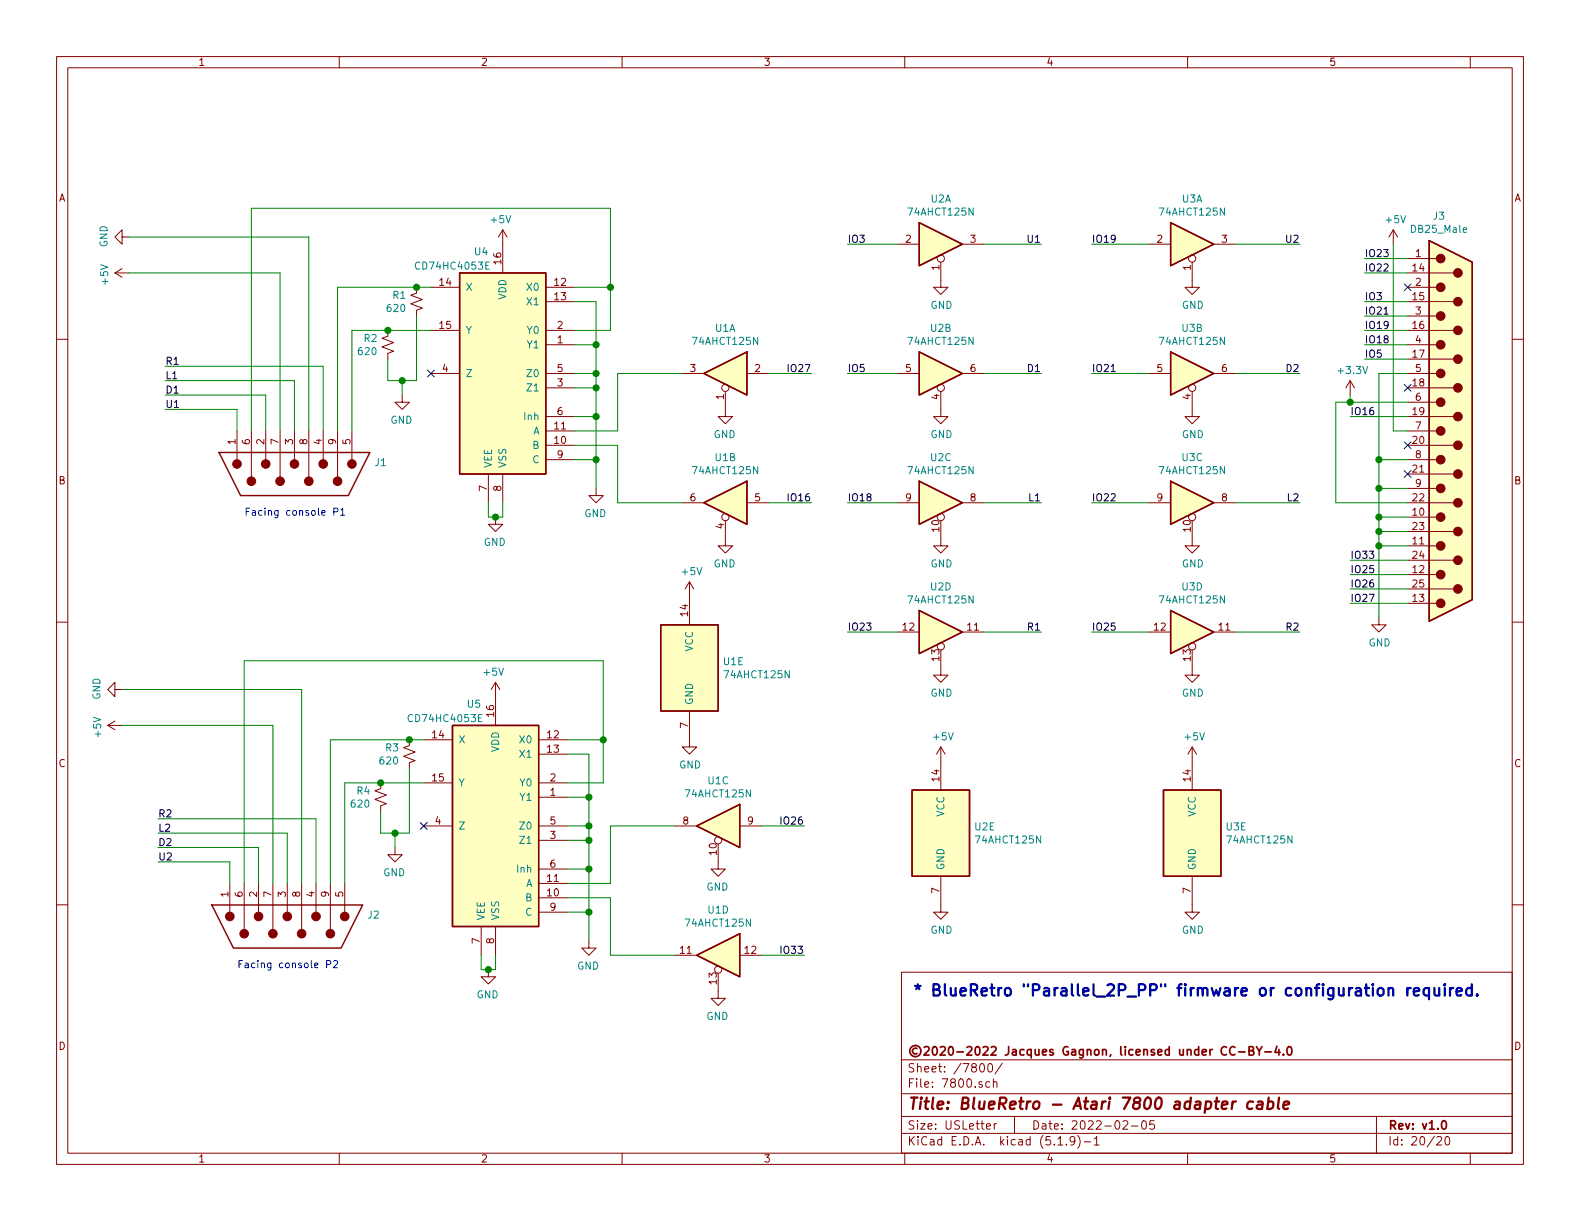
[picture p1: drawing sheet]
EESchema Schematic File Version 4
EELAYER 30 0
EELAYER END
$Descr USLetter 11000 8500
encoding utf-8
Sheet 20 20
Title "BlueRetro - Atari 7800 adapter cable"
Date "2022-02-05"
Rev "v1.0"
Comp "©2020-2022 Jacques Gagnon, licensed under CC-BY-4.0"
Comment1 ""
Comment2 ""
Comment3 ""
Comment4 ""
$EndDescr
$Comp
L Connector:DB25_Male J?
U 1 1
P 10100 3000
AR Path="/5F127084/6205C1C1" Ref="J?"  Part="1" 
AR Path="/5F9FC91E/6205C1C1" Ref="J?"  Part="1" 
AR Path="/5FD29386/6205C1C1" Ref="J?"  Part="1" 
AR Path="/62040EBA/6205C1C1" Ref="J3"  Part="1" 
F 0 "J3" H 10018 1508 50  0000 C CNN
F 1 "DB25_Male" H 10018 1599 50  0000 C CNN
F 2 "" H 10100 3000 50  0001 C CNN
F 3 " ~" H 10100 3000 50  0001 C CNN
	1    10100 3000
	1    0    0    1   
$EndComp
$Comp
L 74xx:74LS125 U?
U 3 1
P 5000 5750
AR Path="/5F127084/6205C1C7" Ref="U?"  Part="1" 
AR Path="/5F9FC91E/6205C1C7" Ref="U?"  Part="4" 
AR Path="/5FD29386/6205C1C7" Ref="U?"  Part="3" 
AR Path="/62040EBA/6205C1C7" Ref="U1"  Part="3" 
F 0 "U1" H 5000 6067 50  0000 C CNN
F 1 "74AHCT125N" H 5000 5976 50  0000 C CNN
F 2 "" H 5000 5750 50  0001 C CNN
F 3 "http://www.ti.com/general/docs/suppproductinfo.tsp?distId=10&gotoUrl=http%3A%2F%2Fwww.ti.com%2Flit%2Fgpn%2Fsn74ahct125" H 5000 5750 50  0001 C CNN
	3    5000 5750
	-1   0    0    -1  
$EndComp
$Comp
L 74xx:74LS125 U?
U 1 1
P 6550 1700
AR Path="/5F127084/6205C1CD" Ref="U?"  Part="2" 
AR Path="/5F9FC91E/6205C1CD" Ref="U?"  Part="1" 
AR Path="/5FD29386/6205C1CD" Ref="U?"  Part="1" 
AR Path="/62040EBA/6205C1CD" Ref="U2"  Part="1" 
F 0 "U2" H 6550 2017 50  0000 C CNN
F 1 "74AHCT125N" H 6550 1926 50  0000 C CNN
F 2 "" H 6550 1700 50  0001 C CNN
F 3 "http://www.ti.com/general/docs/suppproductinfo.tsp?distId=10&gotoUrl=http%3A%2F%2Fwww.ti.com%2Flit%2Fgpn%2Fsn74ahct125" H 6550 1700 50  0001 C CNN
	1    6550 1700
	1    0    0    -1  
$EndComp
$Comp
L 74xx:74LS125 U?
U 2 1
P 6550 2600
AR Path="/5F127084/6205C1D3" Ref="U?"  Part="3" 
AR Path="/5F9FC91E/6205C1D3" Ref="U?"  Part="2" 
AR Path="/5FD29386/6205C1D3" Ref="U?"  Part="2" 
AR Path="/62040EBA/6205C1D3" Ref="U2"  Part="2" 
F 0 "U2" H 6550 2917 50  0000 C CNN
F 1 "74AHCT125N" H 6550 2826 50  0000 C CNN
F 2 "" H 6550 2600 50  0001 C CNN
F 3 "http://www.ti.com/general/docs/suppproductinfo.tsp?distId=10&gotoUrl=http%3A%2F%2Fwww.ti.com%2Flit%2Fgpn%2Fsn74ahct125" H 6550 2600 50  0001 C CNN
	2    6550 2600
	1    0    0    -1  
$EndComp
$Comp
L 74xx:74LS125 U?
U 3 1
P 6550 3500
AR Path="/5F127084/6205C1D9" Ref="U?"  Part="4" 
AR Path="/5F9FC91E/6205C1D9" Ref="U?"  Part="3" 
AR Path="/5FD29386/6205C1D9" Ref="U?"  Part="3" 
AR Path="/62040EBA/6205C1D9" Ref="U2"  Part="3" 
F 0 "U2" H 6550 3817 50  0000 C CNN
F 1 "74AHCT125N" H 6550 3726 50  0000 C CNN
F 2 "" H 6550 3500 50  0001 C CNN
F 3 "http://www.ti.com/general/docs/suppproductinfo.tsp?distId=10&gotoUrl=http%3A%2F%2Fwww.ti.com%2Flit%2Fgpn%2Fsn74ahct125" H 6550 3500 50  0001 C CNN
	3    6550 3500
	1    0    0    -1  
$EndComp
$Comp
L 74xx:74LS125 U?
U 1 1
P 8300 1700
AR Path="/5F127084/6205C1DF" Ref="U?"  Part="2" 
AR Path="/5F9FC91E/6205C1DF" Ref="U?"  Part="1" 
AR Path="/5FD29386/6205C1DF" Ref="U?"  Part="1" 
AR Path="/62040EBA/6205C1DF" Ref="U3"  Part="1" 
F 0 "U3" H 8300 2017 50  0000 C CNN
F 1 "74AHCT125N" H 8300 1926 50  0000 C CNN
F 2 "" H 8300 1700 50  0001 C CNN
F 3 "http://www.ti.com/general/docs/suppproductinfo.tsp?distId=10&gotoUrl=http%3A%2F%2Fwww.ti.com%2Flit%2Fgpn%2Fsn74ahct125" H 8300 1700 50  0001 C CNN
	1    8300 1700
	1    0    0    -1  
$EndComp
$Comp
L 74xx:74LS125 U?
U 2 1
P 8300 2600
AR Path="/5F127084/6205C1E5" Ref="U?"  Part="3" 
AR Path="/5F9FC91E/6205C1E5" Ref="U?"  Part="2" 
AR Path="/5FD29386/6205C1E5" Ref="U?"  Part="2" 
AR Path="/62040EBA/6205C1E5" Ref="U3"  Part="2" 
F 0 "U3" H 8300 2917 50  0000 C CNN
F 1 "74AHCT125N" H 8300 2826 50  0000 C CNN
F 2 "" H 8300 2600 50  0001 C CNN
F 3 "http://www.ti.com/general/docs/suppproductinfo.tsp?distId=10&gotoUrl=http%3A%2F%2Fwww.ti.com%2Flit%2Fgpn%2Fsn74ahct125" H 8300 2600 50  0001 C CNN
	2    8300 2600
	1    0    0    -1  
$EndComp
$Comp
L 74xx:74LS125 U?
U 3 1
P 8300 3500
AR Path="/5F127084/6205C1EB" Ref="U?"  Part="4" 
AR Path="/5F9FC91E/6205C1EB" Ref="U?"  Part="3" 
AR Path="/5FD29386/6205C1EB" Ref="U?"  Part="3" 
AR Path="/62040EBA/6205C1EB" Ref="U3"  Part="3" 
F 0 "U3" H 8300 3817 50  0000 C CNN
F 1 "74AHCT125N" H 8300 3726 50  0000 C CNN
F 2 "" H 8300 3500 50  0001 C CNN
F 3 "http://www.ti.com/general/docs/suppproductinfo.tsp?distId=10&gotoUrl=http%3A%2F%2Fwww.ti.com%2Flit%2Fgpn%2Fsn74ahct125" H 8300 3500 50  0001 C CNN
	3    8300 3500
	1    0    0    -1  
$EndComp
$Comp
L 74xx:74LS125 U?
U 4 1
P 6550 4400
AR Path="/5F127084/6205C1F1" Ref="U?"  Part="1" 
AR Path="/5F9FC91E/6205C1F1" Ref="U?"  Part="4" 
AR Path="/5FD29386/6205C1F1" Ref="U?"  Part="4" 
AR Path="/62040EBA/6205C1F1" Ref="U2"  Part="4" 
F 0 "U2" H 6550 4717 50  0000 C CNN
F 1 "74AHCT125N" H 6550 4626 50  0000 C CNN
F 2 "" H 6550 4400 50  0001 C CNN
F 3 "http://www.ti.com/general/docs/suppproductinfo.tsp?distId=10&gotoUrl=http%3A%2F%2Fwww.ti.com%2Flit%2Fgpn%2Fsn74ahct125" H 6550 4400 50  0001 C CNN
	4    6550 4400
	1    0    0    -1  
$EndComp
$Comp
L 74xx:74LS125 U?
U 4 1
P 8300 4400
AR Path="/5F127084/6205C1F7" Ref="U?"  Part="2" 
AR Path="/5F9FC91E/6205C1F7" Ref="U?"  Part="4" 
AR Path="/5FD29386/6205C1F7" Ref="U?"  Part="4" 
AR Path="/62040EBA/6205C1F7" Ref="U3"  Part="4" 
F 0 "U3" H 8300 4717 50  0000 C CNN
F 1 "74AHCT125N" H 8300 4626 50  0000 C CNN
F 2 "" H 8300 4400 50  0001 C CNN
F 3 "http://www.ti.com/general/docs/suppproductinfo.tsp?distId=10&gotoUrl=http%3A%2F%2Fwww.ti.com%2Flit%2Fgpn%2Fsn74ahct125" H 8300 4400 50  0001 C CNN
	4    8300 4400
	1    0    0    -1  
$EndComp
Wire Wire Line
	9500 1800 9800 1800
Wire Wire Line
	9500 2200 9800 2200
Wire Wire Line
	9500 2400 9800 2400
$Comp
L power:+5V #PWR?
U 1 1
P 9700 1700
AR Path="/5F127084/6205C200" Ref="#PWR?"  Part="1" 
AR Path="/5F9FC91E/6205C200" Ref="#PWR?"  Part="1" 
AR Path="/5FD29386/6205C200" Ref="#PWR?"  Part="1" 
AR Path="/62040EBA/6205C200" Ref="#PWR?"  Part="1" 
F 0 "#PWR?" H 9700 1550 50  0001 C CNN
F 1 "+5V" H 9715 1873 50  0000 C CNN
F 2 "" H 9700 1700 50  0001 C CNN
F 3 "" H 9700 1700 50  0001 C CNN
	1    9700 1700
	1    0    0    -1  
$EndComp
$Comp
L power:GND #PWR?
U 1 1
P 9600 4300
AR Path="/5F127084/6205C206" Ref="#PWR?"  Part="1" 
AR Path="/5F9FC91E/6205C206" Ref="#PWR?"  Part="1" 
AR Path="/5FD29386/6205C206" Ref="#PWR?"  Part="1" 
AR Path="/62040EBA/6205C206" Ref="#PWR?"  Part="1" 
F 0 "#PWR?" H 9600 4050 50  0001 C CNN
F 1 "GND" H 9605 4127 50  0000 C CNN
F 2 "" H 9600 4300 50  0001 C CNN
F 3 "" H 9600 4300 50  0001 C CNN
	1    9600 4300
	1    0    0    -1  
$EndComp
Wire Wire Line
	9800 2600 9600 2600
Wire Wire Line
	9600 2600 9600 3200
Wire Wire Line
	9800 3400 9600 3400
Wire Wire Line
	9700 1700 9700 3000
Wire Wire Line
	9700 3000 9800 3000
$Comp
L power:+3.3V #PWR?
U 1 1
P 9400 2750
AR Path="/5F127084/6205C211" Ref="#PWR?"  Part="1" 
AR Path="/5F9FC91E/6205C211" Ref="#PWR?"  Part="1" 
AR Path="/5FD29386/6205C211" Ref="#PWR?"  Part="1" 
AR Path="/62040EBA/6205C211" Ref="#PWR?"  Part="1" 
F 0 "#PWR?" H 9400 2600 50  0001 C CNN
F 1 "+3.3V" H 9415 2923 50  0000 C CNN
F 2 "" H 9400 2750 50  0001 C CNN
F 3 "" H 9400 2750 50  0001 C CNN
	1    9400 2750
	1    0    0    -1  
$EndComp
$Comp
L power:GND #PWR?
U 1 1
P 6550 3750
AR Path="/5F127084/6205C217" Ref="#PWR?"  Part="1" 
AR Path="/5F9FC91E/6205C217" Ref="#PWR?"  Part="1" 
AR Path="/5FD29386/6205C217" Ref="#PWR?"  Part="1" 
AR Path="/62040EBA/6205C217" Ref="#PWR?"  Part="1" 
F 0 "#PWR?" H 6550 3500 50  0001 C CNN
F 1 "GND" H 6555 3577 50  0000 C CNN
F 2 "" H 6550 3750 50  0001 C CNN
F 3 "" H 6550 3750 50  0001 C CNN
	1    6550 3750
	1    0    0    -1  
$EndComp
$Comp
L power:GND #PWR?
U 1 1
P 6550 2850
AR Path="/5F127084/6205C21D" Ref="#PWR?"  Part="1" 
AR Path="/5F9FC91E/6205C21D" Ref="#PWR?"  Part="1" 
AR Path="/5FD29386/6205C21D" Ref="#PWR?"  Part="1" 
AR Path="/62040EBA/6205C21D" Ref="#PWR?"  Part="1" 
F 0 "#PWR?" H 6550 2600 50  0001 C CNN
F 1 "GND" H 6555 2677 50  0000 C CNN
F 2 "" H 6550 2850 50  0001 C CNN
F 3 "" H 6550 2850 50  0001 C CNN
	1    6550 2850
	1    0    0    -1  
$EndComp
$Comp
L power:GND #PWR?
U 1 1
P 5000 6000
AR Path="/5F127084/6205C223" Ref="#PWR?"  Part="1" 
AR Path="/5F9FC91E/6205C223" Ref="#PWR?"  Part="1" 
AR Path="/5FD29386/6205C223" Ref="#PWR?"  Part="1" 
AR Path="/62040EBA/6205C223" Ref="#PWR?"  Part="1" 
F 0 "#PWR?" H 5000 5750 50  0001 C CNN
F 1 "GND" H 5005 5827 50  0000 C CNN
F 2 "" H 5000 6000 50  0001 C CNN
F 3 "" H 5000 6000 50  0001 C CNN
	1    5000 6000
	-1   0    0    -1  
$EndComp
$Comp
L power:GND #PWR?
U 1 1
P 6550 1950
AR Path="/5F127084/6205C229" Ref="#PWR?"  Part="1" 
AR Path="/5F9FC91E/6205C229" Ref="#PWR?"  Part="1" 
AR Path="/5FD29386/6205C229" Ref="#PWR?"  Part="1" 
AR Path="/62040EBA/6205C229" Ref="#PWR?"  Part="1" 
F 0 "#PWR?" H 6550 1700 50  0001 C CNN
F 1 "GND" H 6555 1777 50  0000 C CNN
F 2 "" H 6550 1950 50  0001 C CNN
F 3 "" H 6550 1950 50  0001 C CNN
	1    6550 1950
	1    0    0    -1  
$EndComp
$Comp
L power:GND #PWR?
U 1 1
P 8300 2850
AR Path="/5F127084/6205C22F" Ref="#PWR?"  Part="1" 
AR Path="/5F9FC91E/6205C22F" Ref="#PWR?"  Part="1" 
AR Path="/5FD29386/6205C22F" Ref="#PWR?"  Part="1" 
AR Path="/62040EBA/6205C22F" Ref="#PWR?"  Part="1" 
F 0 "#PWR?" H 8300 2600 50  0001 C CNN
F 1 "GND" H 8305 2677 50  0000 C CNN
F 2 "" H 8300 2850 50  0001 C CNN
F 3 "" H 8300 2850 50  0001 C CNN
	1    8300 2850
	1    0    0    -1  
$EndComp
$Comp
L power:GND #PWR?
U 1 1
P 8300 1950
AR Path="/5F127084/6205C235" Ref="#PWR?"  Part="1" 
AR Path="/5F9FC91E/6205C235" Ref="#PWR?"  Part="1" 
AR Path="/5FD29386/6205C235" Ref="#PWR?"  Part="1" 
AR Path="/62040EBA/6205C235" Ref="#PWR?"  Part="1" 
F 0 "#PWR?" H 8300 1700 50  0001 C CNN
F 1 "GND" H 8305 1777 50  0000 C CNN
F 2 "" H 8300 1950 50  0001 C CNN
F 3 "" H 8300 1950 50  0001 C CNN
	1    8300 1950
	1    0    0    -1  
$EndComp
$Comp
L power:GND #PWR?
U 1 1
P 8300 3750
AR Path="/5F127084/6205C23B" Ref="#PWR?"  Part="1" 
AR Path="/5F9FC91E/6205C23B" Ref="#PWR?"  Part="1" 
AR Path="/5FD29386/6205C23B" Ref="#PWR?"  Part="1" 
AR Path="/62040EBA/6205C23B" Ref="#PWR?"  Part="1" 
F 0 "#PWR?" H 8300 3500 50  0001 C CNN
F 1 "GND" H 8305 3577 50  0000 C CNN
F 2 "" H 8300 3750 50  0001 C CNN
F 3 "" H 8300 3750 50  0001 C CNN
	1    8300 3750
	1    0    0    -1  
$EndComp
$Comp
L power:GND #PWR?
U 1 1
P 6550 4650
AR Path="/5F127084/6205C241" Ref="#PWR?"  Part="1" 
AR Path="/5F9FC91E/6205C241" Ref="#PWR?"  Part="1" 
AR Path="/5FD29386/6205C241" Ref="#PWR?"  Part="1" 
AR Path="/62040EBA/6205C241" Ref="#PWR?"  Part="1" 
F 0 "#PWR?" H 6550 4400 50  0001 C CNN
F 1 "GND" H 6555 4477 50  0000 C CNN
F 2 "" H 6550 4650 50  0001 C CNN
F 3 "" H 6550 4650 50  0001 C CNN
	1    6550 4650
	1    0    0    -1  
$EndComp
$Comp
L power:GND #PWR?
U 1 1
P 8300 4650
AR Path="/5F127084/6205C247" Ref="#PWR?"  Part="1" 
AR Path="/5F9FC91E/6205C247" Ref="#PWR?"  Part="1" 
AR Path="/5FD29386/6205C247" Ref="#PWR?"  Part="1" 
AR Path="/62040EBA/6205C247" Ref="#PWR?"  Part="1" 
F 0 "#PWR?" H 8300 4400 50  0001 C CNN
F 1 "GND" H 8305 4477 50  0000 C CNN
F 2 "" H 8300 4650 50  0001 C CNN
F 3 "" H 8300 4650 50  0001 C CNN
	1    8300 4650
	1    0    0    -1  
$EndComp
Wire Wire Line
	6250 1700 5900 1700
Wire Wire Line
	6250 2600 5900 2600
Wire Wire Line
	6250 3500 5900 3500
Wire Wire Line
	6250 4400 5900 4400
Wire Wire Line
	6850 4400 7250 4400
Wire Wire Line
	6850 3500 7250 3500
Wire Wire Line
	6850 2600 7250 2600
Wire Wire Line
	6850 1700 7250 1700
Wire Wire Line
	8000 1700 7600 1700
Wire Wire Line
	8000 2600 7600 2600
Wire Wire Line
	8000 3500 7600 3500
Wire Wire Line
	8000 4400 7600 4400
Wire Wire Line
	8600 4400 9050 4400
Wire Wire Line
	8600 3500 9050 3500
Wire Wire Line
	8600 2600 9050 2600
Wire Wire Line
	8600 1700 9050 1700
Text Label 5600 5750 2    50   ~ 0
IO26
Text Label 5900 1700 0    50   ~ 0
IO3
Text Label 5900 2600 0    50   ~ 0
IO5
Text Label 5900 3500 0    50   ~ 0
IO18
Text Label 5900 4400 0    50   ~ 0
IO23
Text Label 7250 1700 2    50   ~ 0
U1
Text Label 7250 2600 2    50   ~ 0
D1
Text Label 7250 3500 2    50   ~ 0
L1
Text Label 7250 4400 2    50   ~ 0
R1
Text Label 7600 1700 0    50   ~ 0
IO19
Text Label 7600 2600 0    50   ~ 0
IO21
Text Label 7600 3500 0    50   ~ 0
IO22
Text Label 7600 4400 0    50   ~ 0
IO25
Text Label 9050 1700 2    50   ~ 0
U2
Text Label 9050 2600 2    50   ~ 0
D2
Text Label 9050 3500 2    50   ~ 0
L2
Text Label 9050 4400 2    50   ~ 0
R2
Text Label 9500 2300 0    50   ~ 0
IO19
Text Label 9500 2200 0    50   ~ 0
IO21
Text Label 9500 1900 0    50   ~ 0
IO22
Text Label 9400 4000 0    50   ~ 0
IO25
Wire Wire Line
	9800 1900 9500 1900
Wire Wire Line
	9800 2300 9500 2300
Wire Wire Line
	9800 2500 9500 2500
Wire Wire Line
	9400 2800 9400 2750
Wire Wire Line
	9400 2800 9800 2800
Wire Wire Line
	9800 4200 9400 4200
Wire Wire Line
	9800 3900 9400 3900
Text Label 9400 2900 0    50   ~ 0
IO16
Text Label 9500 2100 0    50   ~ 0
IO3
Text Label 9500 2500 0    50   ~ 0
IO5
Text Label 9500 1800 0    50   ~ 0
IO23
Text Label 9400 4100 0    50   ~ 0
IO26
Text Label 9400 4200 0    50   ~ 0
IO27
Text Label 9400 3900 0    50   ~ 0
IO33
Wire Wire Line
	9800 3200 9600 3200
Connection ~ 9600 3200
Wire Wire Line
	9600 3200 9600 3400
Connection ~ 9600 3400
Wire Wire Line
	9800 2900 9400 2900
Wire Wire Line
	9800 2100 9500 2100
Wire Wire Line
	9800 4000 9400 4000
Text Label 9500 2400 0    50   ~ 0
IO18
Wire Wire Line
	9400 4100 9800 4100
NoConn ~ 9800 2700
Wire Wire Line
	9800 3600 9600 3600
Connection ~ 9600 3600
NoConn ~ 9800 3100
$Comp
L 74xx:74LS125 U?
U 1 1
P 5050 2600
AR Path="/5F127084/6205C2DF" Ref="U?"  Part="2" 
AR Path="/5F9FC91E/6205C2DF" Ref="U?"  Part="1" 
AR Path="/5FD29386/6205C2DF" Ref="U?"  Part="1" 
AR Path="/62040EBA/6205C2DF" Ref="U1"  Part="1" 
F 0 "U1" H 5050 2917 50  0000 C CNN
F 1 "74AHCT125N" H 5050 2826 50  0000 C CNN
F 2 "" H 5050 2600 50  0001 C CNN
F 3 "http://www.ti.com/general/docs/suppproductinfo.tsp?distId=10&gotoUrl=http%3A%2F%2Fwww.ti.com%2Flit%2Fgpn%2Fsn74ahct125" H 5050 2600 50  0001 C CNN
	1    5050 2600
	-1   0    0    -1  
$EndComp
$Comp
L 74xx:74LS125 U?
U 2 1
P 5050 3500
AR Path="/5F127084/6205C2E5" Ref="U?"  Part="4" 
AR Path="/5F9FC91E/6205C2E5" Ref="U?"  Part="2" 
AR Path="/5FD29386/6205C2E5" Ref="U?"  Part="2" 
AR Path="/62040EBA/6205C2E5" Ref="U1"  Part="2" 
F 0 "U1" H 5050 3817 50  0000 C CNN
F 1 "74AHCT125N" H 5050 3726 50  0000 C CNN
F 2 "" H 5050 3500 50  0001 C CNN
F 3 "http://www.ti.com/general/docs/suppproductinfo.tsp?distId=10&gotoUrl=http%3A%2F%2Fwww.ti.com%2Flit%2Fgpn%2Fsn74ahct125" H 5050 3500 50  0001 C CNN
	2    5050 3500
	-1   0    0    -1  
$EndComp
Wire Wire Line
	5350 2600 5650 2600
Wire Wire Line
	5350 3500 5650 3500
Wire Wire Line
	4750 3500 4300 3500
Text Label 5650 2600 2    50   ~ 0
IO27
Text Label 5650 3500 2    50   ~ 0
IO16
Wire Wire Line
	9600 3600 9600 3700
Wire Wire Line
	9600 3400 9600 3600
Wire Wire Line
	9800 3500 9300 3500
Wire Wire Line
	9300 3500 9300 2800
Wire Wire Line
	9300 2800 9400 2800
Connection ~ 9400 2800
$Comp
L 74xx:74LS125 U?
U 5 1
P 6550 5800
AR Path="/5F127084/6205C2F9" Ref="U?"  Part="5" 
AR Path="/5F9FC91E/6205C2F9" Ref="U?"  Part="5" 
AR Path="/5FD29386/6205C2F9" Ref="U?"  Part="5" 
AR Path="/62040EBA/6205C2F9" Ref="U2"  Part="5" 
F 0 "U2" H 6780 5846 50  0000 L CNN
F 1 "74AHCT125N" H 6780 5755 50  0000 L CNN
F 2 "" H 6550 5800 50  0001 C CNN
F 3 "http://www.ti.com/general/docs/suppproductinfo.tsp?distId=10&gotoUrl=http%3A%2F%2Fwww.ti.com%2Flit%2Fgpn%2Fsn74ahct125" H 6550 5800 50  0001 C CNN
	5    6550 5800
	1    0    0    -1  
$EndComp
$Comp
L 74xx:74LS125 U?
U 5 1
P 8300 5800
AR Path="/5F127084/6205C2FF" Ref="U?"  Part="5" 
AR Path="/5F9FC91E/6205C2FF" Ref="U?"  Part="5" 
AR Path="/5FD29386/6205C2FF" Ref="U?"  Part="5" 
AR Path="/62040EBA/6205C2FF" Ref="U3"  Part="5" 
F 0 "U3" H 8530 5846 50  0000 L CNN
F 1 "74AHCT125N" H 8530 5755 50  0000 L CNN
F 2 "" H 8300 5800 50  0001 C CNN
F 3 "http://www.ti.com/general/docs/suppproductinfo.tsp?distId=10&gotoUrl=http%3A%2F%2Fwww.ti.com%2Flit%2Fgpn%2Fsn74ahct125" H 8300 5800 50  0001 C CNN
	5    8300 5800
	1    0    0    -1  
$EndComp
$Comp
L 74xx:74LS125 U?
U 5 1
P 4800 4650
AR Path="/5F127084/6205C305" Ref="U?"  Part="5" 
AR Path="/5F9FC91E/6205C305" Ref="U?"  Part="5" 
AR Path="/5FD29386/6205C305" Ref="U?"  Part="5" 
AR Path="/62040EBA/6205C305" Ref="U1"  Part="5" 
F 0 "U1" H 5030 4696 50  0000 L CNN
F 1 "74AHCT125N" H 5030 4605 50  0000 L CNN
F 2 "" H 4800 4650 50  0001 C CNN
F 3 "http://www.ti.com/general/docs/suppproductinfo.tsp?distId=10&gotoUrl=http%3A%2F%2Fwww.ti.com%2Flit%2Fgpn%2Fsn74ahct125" H 4800 4650 50  0001 C CNN
	5    4800 4650
	1    0    0    -1  
$EndComp
$Comp
L power:GND #PWR?
U 1 1
P 8300 6300
AR Path="/5F127084/6205C30B" Ref="#PWR?"  Part="1" 
AR Path="/5F9FC91E/6205C30B" Ref="#PWR?"  Part="1" 
AR Path="/5FD29386/6205C30B" Ref="#PWR?"  Part="1" 
AR Path="/62040EBA/6205C30B" Ref="#PWR?"  Part="1" 
F 0 "#PWR?" H 8300 6050 50  0001 C CNN
F 1 "GND" H 8305 6127 50  0000 C CNN
F 2 "" H 8300 6300 50  0001 C CNN
F 3 "" H 8300 6300 50  0001 C CNN
	1    8300 6300
	1    0    0    -1  
$EndComp
$Comp
L power:GND #PWR?
U 1 1
P 6550 6300
AR Path="/5F127084/6205C311" Ref="#PWR?"  Part="1" 
AR Path="/5F9FC91E/6205C311" Ref="#PWR?"  Part="1" 
AR Path="/5FD29386/6205C311" Ref="#PWR?"  Part="1" 
AR Path="/62040EBA/6205C311" Ref="#PWR?"  Part="1" 
F 0 "#PWR?" H 6550 6050 50  0001 C CNN
F 1 "GND" H 6555 6127 50  0000 C CNN
F 2 "" H 6550 6300 50  0001 C CNN
F 3 "" H 6550 6300 50  0001 C CNN
	1    6550 6300
	1    0    0    -1  
$EndComp
$Comp
L power:GND #PWR?
U 1 1
P 4800 5150
AR Path="/5F127084/6205C317" Ref="#PWR?"  Part="1" 
AR Path="/5F9FC91E/6205C317" Ref="#PWR?"  Part="1" 
AR Path="/5FD29386/6205C317" Ref="#PWR?"  Part="1" 
AR Path="/62040EBA/6205C317" Ref="#PWR?"  Part="1" 
F 0 "#PWR?" H 4800 4900 50  0001 C CNN
F 1 "GND" H 4805 4977 50  0000 C CNN
F 2 "" H 4800 5150 50  0001 C CNN
F 3 "" H 4800 5150 50  0001 C CNN
	1    4800 5150
	1    0    0    -1  
$EndComp
$Comp
L power:+5V #PWR?
U 1 1
P 6550 5300
AR Path="/5F127084/6205C31D" Ref="#PWR?"  Part="1" 
AR Path="/5F9FC91E/6205C31D" Ref="#PWR?"  Part="1" 
AR Path="/5FD29386/6205C31D" Ref="#PWR?"  Part="1" 
AR Path="/62040EBA/6205C31D" Ref="#PWR?"  Part="1" 
F 0 "#PWR?" H 6550 5150 50  0001 C CNN
F 1 "+5V" H 6565 5473 50  0000 C CNN
F 2 "" H 6550 5300 50  0001 C CNN
F 3 "" H 6550 5300 50  0001 C CNN
	1    6550 5300
	1    0    0    -1  
$EndComp
$Comp
L power:+5V #PWR?
U 1 1
P 4800 4150
AR Path="/5F127084/6205C323" Ref="#PWR?"  Part="1" 
AR Path="/5F9FC91E/6205C323" Ref="#PWR?"  Part="1" 
AR Path="/5FD29386/6205C323" Ref="#PWR?"  Part="1" 
AR Path="/62040EBA/6205C323" Ref="#PWR?"  Part="1" 
F 0 "#PWR?" H 4800 4000 50  0001 C CNN
F 1 "+5V" H 4815 4323 50  0000 C CNN
F 2 "" H 4800 4150 50  0001 C CNN
F 3 "" H 4800 4150 50  0001 C CNN
	1    4800 4150
	1    0    0    -1  
$EndComp
$Comp
L power:+5V #PWR?
U 1 1
P 8300 5300
AR Path="/5F127084/6205C329" Ref="#PWR?"  Part="1" 
AR Path="/5F9FC91E/6205C329" Ref="#PWR?"  Part="1" 
AR Path="/5FD29386/6205C329" Ref="#PWR?"  Part="1" 
AR Path="/62040EBA/6205C329" Ref="#PWR?"  Part="1" 
F 0 "#PWR?" H 8300 5150 50  0001 C CNN
F 1 "+5V" H 8315 5473 50  0000 C CNN
F 2 "" H 8300 5300 50  0001 C CNN
F 3 "" H 8300 5300 50  0001 C CNN
	1    8300 5300
	1    0    0    -1  
$EndComp
Wire Wire Line
	5600 6650 5300 6650
Wire Wire Line
	4700 6650 4250 6650
Text Label 5600 6650 2    50   ~ 0
IO33
$Comp
L 74xx:74LS125 U?
U 4 1
P 5000 6650
AR Path="/5F127084/6205C333" Ref="U?"  Part="1" 
AR Path="/5F9FC91E/6205C333" Ref="U?"  Part="3" 
AR Path="/5FD29386/6205C333" Ref="U?"  Part="4" 
AR Path="/62040EBA/6205C333" Ref="U1"  Part="4" 
F 0 "U1" H 5000 6967 50  0000 C CNN
F 1 "74AHCT125N" H 5000 6876 50  0000 C CNN
F 2 "" H 5000 6650 50  0001 C CNN
F 3 "http://www.ti.com/general/docs/suppproductinfo.tsp?distId=10&gotoUrl=http%3A%2F%2Fwww.ti.com%2Flit%2Fgpn%2Fsn74ahct125" H 5000 6650 50  0001 C CNN
	4    5000 6650
	-1   0    0    -1  
$EndComp
$Comp
L power:GND #PWR?
U 1 1
P 5000 6900
AR Path="/5F127084/6205C33A" Ref="#PWR?"  Part="1" 
AR Path="/5F9FC91E/6205C33A" Ref="#PWR?"  Part="1" 
AR Path="/5FD29386/6205C33A" Ref="#PWR?"  Part="1" 
AR Path="/62040EBA/6205C33A" Ref="#PWR?"  Part="1" 
F 0 "#PWR?" H 5000 6650 50  0001 C CNN
F 1 "GND" H 5005 6727 50  0000 C CNN
F 2 "" H 5000 6900 50  0001 C CNN
F 3 "" H 5000 6900 50  0001 C CNN
	1    5000 6900
	-1   0    0    -1  
$EndComp
$Comp
L power:GND #PWR?
U 1 1
P 5050 3750
AR Path="/5F127084/6205C340" Ref="#PWR?"  Part="1" 
AR Path="/5F9FC91E/6205C340" Ref="#PWR?"  Part="1" 
AR Path="/5FD29386/6205C340" Ref="#PWR?"  Part="1" 
AR Path="/62040EBA/6205C340" Ref="#PWR?"  Part="1" 
F 0 "#PWR?" H 5050 3500 50  0001 C CNN
F 1 "GND" H 5055 3577 50  0000 C CNN
F 2 "" H 5050 3750 50  0001 C CNN
F 3 "" H 5050 3750 50  0001 C CNN
	1    5050 3750
	-1   0    0    -1  
$EndComp
$Comp
L power:GND #PWR?
U 1 1
P 5050 2850
AR Path="/5F127084/6205C346" Ref="#PWR?"  Part="1" 
AR Path="/5F9FC91E/6205C346" Ref="#PWR?"  Part="1" 
AR Path="/5FD29386/6205C346" Ref="#PWR?"  Part="1" 
AR Path="/62040EBA/6205C346" Ref="#PWR?"  Part="1" 
F 0 "#PWR?" H 5050 2600 50  0001 C CNN
F 1 "GND" H 5055 2677 50  0000 C CNN
F 2 "" H 5050 2850 50  0001 C CNN
F 3 "" H 5050 2850 50  0001 C CNN
	1    5050 2850
	-1   0    0    -1  
$EndComp
Wire Wire Line
	9800 3700 9600 3700
Connection ~ 9600 3700
Wire Wire Line
	9600 3700 9600 3800
Wire Wire Line
	9800 3800 9600 3800
Connection ~ 9600 3800
Wire Wire Line
	9600 3800 9600 4300
NoConn ~ 9800 3300
NoConn ~ 9800 2000
Wire Wire Line
	5600 5750 5300 5750
$Comp
L 4xxx:4053 U?
U 1 1
P 3450 5750
AR Path="/5FD29386/6205C360" Ref="U?"  Part="1" 
AR Path="/62040EBA/6205C360" Ref="U5"  Part="1" 
F 0 "U5" H 3600 6600 50  0000 C CNN
F 1 "CD74HC4053E" H 3800 6500 50  0000 C CNN
F 2 "" H 3450 5750 50  0001 C CNN
F 3 "http://www.intersil.com/content/dam/Intersil/documents/cd40/cd4051bms-52bms-53bms.pdf" H 3450 5750 50  0001 C CNN
	1    3450 5750
	-1   0    0    -1  
$EndComp
$Comp
L Connector_Gaming:Atari_SEGA_DE9 J?
U 1 1
P 2000 6450
AR Path="/5F9FC91E/6205C36C" Ref="J?"  Part="1" 
AR Path="/5FD29386/6205C36C" Ref="J?"  Part="1" 
AR Path="/62040EBA/6205C36C" Ref="J2"  Part="1" 
F 0 "J2" V 1918 7005 50  0000 L CNN
F 1 "Atari_SEGA_DE9" V 1963 7005 50  0001 L CNN
F 2 "" H 2000 6450 50  0001 C CNN
F 3 " ~" H 2000 6450 50  0001 C CNN
	1    2000 6450
	0    1    1    0   
$EndComp
$Comp
L Device:R_Small_US R?
U 1 1
P 2850 5250
AR Path="/5FD29386/6205C372" Ref="R?"  Part="1" 
AR Path="/62040EBA/6205C372" Ref="R3"  Part="1" 
F 0 "R3" H 2918 5296 50  0000 L CNN
F 1 "620" H 2918 5205 50  0000 L CNN
F 2 "" H 2850 5250 50  0001 C CNN
F 3 "~" H 2850 5250 50  0001 C CNN
	1    2850 5250
	-1   0    0    -1  
$EndComp
$Comp
L Device:R_Small_US R?
U 1 1
P 2650 5550
AR Path="/5FD29386/6205C378" Ref="R?"  Part="1" 
AR Path="/62040EBA/6205C378" Ref="R4"  Part="1" 
F 0 "R4" H 2718 5596 50  0000 L CNN
F 1 "620" H 2718 5505 50  0000 L CNN
F 2 "" H 2650 5550 50  0001 C CNN
F 3 "~" H 2650 5550 50  0001 C CNN
	1    2650 5550
	-1   0    0    -1  
$EndComp
$Comp
L power:GND #PWR?
U 1 1
P 3400 6750
AR Path="/5F127084/6205C37E" Ref="#PWR?"  Part="1" 
AR Path="/5F9FC91E/6205C37E" Ref="#PWR?"  Part="1" 
AR Path="/5FD29386/6205C37E" Ref="#PWR?"  Part="1" 
AR Path="/62040EBA/6205C37E" Ref="#PWR?"  Part="1" 
F 0 "#PWR?" H 3400 6500 50  0001 C CNN
F 1 "GND" H 3405 6577 50  0000 C CNN
F 2 "" H 3400 6750 50  0001 C CNN
F 3 "" H 3400 6750 50  0001 C CNN
	1    3400 6750
	-1   0    0    -1  
$EndComp
$Comp
L power:GND #PWR?
U 1 1
P 2750 5900
AR Path="/5F127084/6205C384" Ref="#PWR?"  Part="1" 
AR Path="/5F9FC91E/6205C384" Ref="#PWR?"  Part="1" 
AR Path="/5FD29386/6205C384" Ref="#PWR?"  Part="1" 
AR Path="/62040EBA/6205C384" Ref="#PWR?"  Part="1" 
F 0 "#PWR?" H 2750 5650 50  0001 C CNN
F 1 "GND" H 2755 5727 50  0000 C CNN
F 2 "" H 2750 5900 50  0001 C CNN
F 3 "" H 2750 5900 50  0001 C CNN
	1    2750 5900
	-1   0    0    -1  
$EndComp
NoConn ~ 2950 5750
Wire Wire Line
	2950 5150 2850 5150
Wire Wire Line
	2950 5450 2650 5450
Wire Wire Line
	2850 5350 2850 5800
Wire Wire Line
	2850 5800 2750 5800
Wire Wire Line
	2750 5800 2750 5900
Wire Wire Line
	2650 5650 2650 5800
Wire Wire Line
	2650 5800 2750 5800
Connection ~ 2750 5800
Text Notes 1650 6750 0    50   ~ 0
Facing console P2
Wire Wire Line
	2300 6150 2300 5150
Wire Wire Line
	2400 5450 2400 6150
Wire Wire Line
	1700 6150 1700 4600
Wire Wire Line
	4200 4600 4200 5150
Wire Wire Line
	4200 5150 3950 5150
Wire Wire Line
	4200 5150 4200 5450
Wire Wire Line
	4200 5450 3950 5450
Connection ~ 4200 5150
Wire Wire Line
	3450 6650 3450 6750
Wire Wire Line
	3450 6750 3400 6750
Wire Wire Line
	3350 6650 3350 6750
Wire Wire Line
	3350 6750 3400 6750
Connection ~ 3400 6750
Wire Wire Line
	3950 5750 4100 5750
Wire Wire Line
	4100 5750 4100 5850
$Comp
L power:GND #PWR?
U 1 1
P 4100 6550
AR Path="/5F127084/6205C3A4" Ref="#PWR?"  Part="1" 
AR Path="/5F9FC91E/6205C3A4" Ref="#PWR?"  Part="1" 
AR Path="/5FD29386/6205C3A4" Ref="#PWR?"  Part="1" 
AR Path="/62040EBA/6205C3A4" Ref="#PWR?"  Part="1" 
F 0 "#PWR?" H 4100 6300 50  0001 C CNN
F 1 "GND" H 4105 6377 50  0000 C CNN
F 2 "" H 4100 6550 50  0001 C CNN
F 3 "" H 4100 6550 50  0001 C CNN
	1    4100 6550
	-1   0    0    -1  
$EndComp
Wire Wire Line
	3950 5850 4100 5850
Connection ~ 4100 5850
Wire Wire Line
	4100 5850 4100 6050
Wire Wire Line
	3950 6050 4100 6050
Connection ~ 4100 6050
Wire Wire Line
	4100 6050 4100 6350
Wire Wire Line
	3950 5550 4100 5550
Wire Wire Line
	4100 5550 4100 5750
Connection ~ 4100 5750
Wire Wire Line
	3950 6350 4100 6350
Connection ~ 4100 6350
Wire Wire Line
	4100 6350 4100 6550
Wire Wire Line
	4100 5250 4100 5550
Connection ~ 4100 5550
Wire Wire Line
	4100 5250 3950 5250
$Comp
L power:+5V #PWR?
U 1 1
P 850 5050
AR Path="/5F127084/6205C3BB" Ref="#PWR?"  Part="1" 
AR Path="/5F9FC91E/6205C3BB" Ref="#PWR?"  Part="1" 
AR Path="/5FD29386/6205C3BB" Ref="#PWR?"  Part="1" 
AR Path="/62040EBA/6205C3BB" Ref="#PWR?"  Part="1" 
F 0 "#PWR?" H 850 4900 50  0001 C CNN
F 1 "+5V" H 865 5223 50  0000 C CNN
F 2 "" H 850 5050 50  0001 C CNN
F 3 "" H 850 5050 50  0001 C CNN
	1    850  5050
	0    -1   1    0   
$EndComp
$Comp
L power:GND #PWR?
U 1 1
P 850 4800
AR Path="/5F127084/6205C3C1" Ref="#PWR?"  Part="1" 
AR Path="/5F9FC91E/6205C3C1" Ref="#PWR?"  Part="1" 
AR Path="/5FD29386/6205C3C1" Ref="#PWR?"  Part="1" 
AR Path="/62040EBA/6205C3C1" Ref="#PWR?"  Part="1" 
F 0 "#PWR?" H 850 4550 50  0001 C CNN
F 1 "GND" H 855 4627 50  0000 C CNN
F 2 "" H 850 4800 50  0001 C CNN
F 3 "" H 850 4800 50  0001 C CNN
	1    850  4800
	0    1    -1   0   
$EndComp
Wire Wire Line
	2100 6150 2100 4800
Wire Wire Line
	1900 6150 1900 5050
Wire Wire Line
	4250 6150 3950 6150
Wire Wire Line
	1600 6150 1600 6000
Wire Wire Line
	1800 6150 1800 5900
Wire Wire Line
	2000 6150 2000 5800
Wire Wire Line
	2200 6150 2200 5700
Wire Wire Line
	2850 5150 2300 5150
Connection ~ 2850 5150
Connection ~ 2650 5450
Wire Wire Line
	2650 5450 2400 5450
Text Label 1100 6000 0    50   ~ 0
U2
Text Label 1100 5900 0    50   ~ 0
D2
Text Label 1100 5800 0    50   ~ 0
L2
Text Label 1100 5700 0    50   ~ 0
R2
Wire Wire Line
	1100 6000 1600 6000
Wire Wire Line
	1100 5900 1800 5900
Wire Wire Line
	1100 5800 2000 5800
Wire Wire Line
	1100 5700 2200 5700
$Comp
L power:+5V #PWR?
U 1 1
P 3450 4850
AR Path="/5F127084/6205C3FD" Ref="#PWR?"  Part="1" 
AR Path="/5F9FC91E/6205C3FD" Ref="#PWR?"  Part="1" 
AR Path="/5FD29386/6205C3FD" Ref="#PWR?"  Part="1" 
AR Path="/62040EBA/6205C3FD" Ref="#PWR?"  Part="1" 
F 0 "#PWR?" H 3450 4700 50  0001 C CNN
F 1 "+5V" H 3465 5023 50  0000 C CNN
F 2 "" H 3450 4850 50  0001 C CNN
F 3 "" H 3450 4850 50  0001 C CNN
	1    3450 4850
	-1   0    0    -1  
$EndComp
Wire Wire Line
	1700 4600 4200 4600
Wire Wire Line
	850  5050 1900 5050
Wire Wire Line
	850  4800 2100 4800
$Comp
L 4xxx:4053 U?
U 1 1
P 3500 2600
AR Path="/5FD29386/620E20D3" Ref="U?"  Part="1" 
AR Path="/62040EBA/620E20D3" Ref="U4"  Part="1" 
F 0 "U4" H 3650 3450 50  0000 C CNN
F 1 "CD74HC4053E" H 3850 3350 50  0000 C CNN
F 2 "" H 3500 2600 50  0001 C CNN
F 3 "http://www.intersil.com/content/dam/Intersil/documents/cd40/cd4051bms-52bms-53bms.pdf" H 3500 2600 50  0001 C CNN
	1    3500 2600
	-1   0    0    -1  
$EndComp
$Comp
L Connector_Gaming:Atari_SEGA_DE9 J?
U 1 1
P 2050 3300
AR Path="/5F9FC91E/620E20D9" Ref="J?"  Part="1" 
AR Path="/5FD29386/620E20D9" Ref="J?"  Part="1" 
AR Path="/62040EBA/620E20D9" Ref="J1"  Part="1" 
F 0 "J1" V 1968 3855 50  0000 L CNN
F 1 "Atari_SEGA_DE9" V 2013 3855 50  0001 L CNN
F 2 "" H 2050 3300 50  0001 C CNN
F 3 " ~" H 2050 3300 50  0001 C CNN
	1    2050 3300
	0    1    1    0   
$EndComp
$Comp
L Device:R_Small_US R?
U 1 1
P 2900 2100
AR Path="/5FD29386/620E20DF" Ref="R?"  Part="1" 
AR Path="/62040EBA/620E20DF" Ref="R1"  Part="1" 
F 0 "R1" H 2968 2146 50  0000 L CNN
F 1 "620" H 2968 2055 50  0000 L CNN
F 2 "" H 2900 2100 50  0001 C CNN
F 3 "~" H 2900 2100 50  0001 C CNN
	1    2900 2100
	-1   0    0    -1  
$EndComp
$Comp
L Device:R_Small_US R?
U 1 1
P 2700 2400
AR Path="/5FD29386/620E20E5" Ref="R?"  Part="1" 
AR Path="/62040EBA/620E20E5" Ref="R2"  Part="1" 
F 0 "R2" H 2768 2446 50  0000 L CNN
F 1 "620" H 2768 2355 50  0000 L CNN
F 2 "" H 2700 2400 50  0001 C CNN
F 3 "~" H 2700 2400 50  0001 C CNN
	1    2700 2400
	-1   0    0    -1  
$EndComp
$Comp
L power:GND #PWR?
U 1 1
P 3450 3600
AR Path="/5F127084/620E20EB" Ref="#PWR?"  Part="1" 
AR Path="/5F9FC91E/620E20EB" Ref="#PWR?"  Part="1" 
AR Path="/5FD29386/620E20EB" Ref="#PWR?"  Part="1" 
AR Path="/62040EBA/620E20EB" Ref="#PWR?"  Part="1" 
F 0 "#PWR?" H 3450 3350 50  0001 C CNN
F 1 "GND" H 3455 3427 50  0000 C CNN
F 2 "" H 3450 3600 50  0001 C CNN
F 3 "" H 3450 3600 50  0001 C CNN
	1    3450 3600
	-1   0    0    -1  
$EndComp
$Comp
L power:GND #PWR?
U 1 1
P 2800 2750
AR Path="/5F127084/620E20F1" Ref="#PWR?"  Part="1" 
AR Path="/5F9FC91E/620E20F1" Ref="#PWR?"  Part="1" 
AR Path="/5FD29386/620E20F1" Ref="#PWR?"  Part="1" 
AR Path="/62040EBA/620E20F1" Ref="#PWR?"  Part="1" 
F 0 "#PWR?" H 2800 2500 50  0001 C CNN
F 1 "GND" H 2805 2577 50  0000 C CNN
F 2 "" H 2800 2750 50  0001 C CNN
F 3 "" H 2800 2750 50  0001 C CNN
	1    2800 2750
	-1   0    0    -1  
$EndComp
NoConn ~ 3000 2600
Wire Wire Line
	3000 2000 2900 2000
Wire Wire Line
	3000 2300 2700 2300
Wire Wire Line
	2900 2200 2900 2650
Wire Wire Line
	2900 2650 2800 2650
Wire Wire Line
	2800 2650 2800 2750
Wire Wire Line
	2700 2500 2700 2650
Wire Wire Line
	2700 2650 2800 2650
Connection ~ 2800 2650
Text Notes 1700 3600 0    50   ~ 0
Facing console P1
Wire Wire Line
	2350 3000 2350 2000
Wire Wire Line
	2450 2300 2450 3000
Wire Wire Line
	1750 3000 1750 1450
Wire Wire Line
	4250 1450 4250 2000
Wire Wire Line
	4250 2000 4000 2000
Wire Wire Line
	4250 2000 4250 2300
Wire Wire Line
	4250 2300 4000 2300
Connection ~ 4250 2000
Wire Wire Line
	3500 3500 3500 3600
Wire Wire Line
	3500 3600 3450 3600
Wire Wire Line
	3400 3500 3400 3600
Wire Wire Line
	3400 3600 3450 3600
Connection ~ 3450 3600
Wire Wire Line
	4000 2600 4150 2600
Wire Wire Line
	4150 2600 4150 2700
$Comp
L power:GND #PWR?
U 1 1
P 4150 3400
AR Path="/5F127084/620E2110" Ref="#PWR?"  Part="1" 
AR Path="/5F9FC91E/620E2110" Ref="#PWR?"  Part="1" 
AR Path="/5FD29386/620E2110" Ref="#PWR?"  Part="1" 
AR Path="/62040EBA/620E2110" Ref="#PWR?"  Part="1" 
F 0 "#PWR?" H 4150 3150 50  0001 C CNN
F 1 "GND" H 4155 3227 50  0000 C CNN
F 2 "" H 4150 3400 50  0001 C CNN
F 3 "" H 4150 3400 50  0001 C CNN
	1    4150 3400
	-1   0    0    -1  
$EndComp
Wire Wire Line
	4000 2700 4150 2700
Connection ~ 4150 2700
Wire Wire Line
	4150 2700 4150 2900
Wire Wire Line
	4000 2900 4150 2900
Connection ~ 4150 2900
Wire Wire Line
	4150 2900 4150 3200
Wire Wire Line
	4000 2400 4150 2400
Wire Wire Line
	4150 2400 4150 2600
Connection ~ 4150 2600
Wire Wire Line
	4000 3200 4150 3200
Connection ~ 4150 3200
Wire Wire Line
	4150 3200 4150 3400
Wire Wire Line
	4150 2100 4150 2400
Connection ~ 4150 2400
Wire Wire Line
	4150 2100 4000 2100
$Comp
L power:+5V #PWR?
U 1 1
P 900 1900
AR Path="/5F127084/620E2125" Ref="#PWR?"  Part="1" 
AR Path="/5F9FC91E/620E2125" Ref="#PWR?"  Part="1" 
AR Path="/5FD29386/620E2125" Ref="#PWR?"  Part="1" 
AR Path="/62040EBA/620E2125" Ref="#PWR?"  Part="1" 
F 0 "#PWR?" H 900 1750 50  0001 C CNN
F 1 "+5V" H 915 2073 50  0000 C CNN
F 2 "" H 900 1900 50  0001 C CNN
F 3 "" H 900 1900 50  0001 C CNN
	1    900  1900
	0    -1   1    0   
$EndComp
$Comp
L power:GND #PWR?
U 1 1
P 900 1650
AR Path="/5F127084/620E212B" Ref="#PWR?"  Part="1" 
AR Path="/5F9FC91E/620E212B" Ref="#PWR?"  Part="1" 
AR Path="/5FD29386/620E212B" Ref="#PWR?"  Part="1" 
AR Path="/62040EBA/620E212B" Ref="#PWR?"  Part="1" 
F 0 "#PWR?" H 900 1400 50  0001 C CNN
F 1 "GND" H 905 1477 50  0000 C CNN
F 2 "" H 900 1650 50  0001 C CNN
F 3 "" H 900 1650 50  0001 C CNN
	1    900  1650
	0    1    -1   0   
$EndComp
Wire Wire Line
	2150 3000 2150 1650
Wire Wire Line
	1950 3000 1950 1900
Wire Wire Line
	4300 3000 4000 3000
Wire Wire Line
	1650 3000 1650 2850
Wire Wire Line
	1850 3000 1850 2750
Wire Wire Line
	2050 3000 2050 2650
Wire Wire Line
	2250 3000 2250 2550
Wire Wire Line
	2900 2000 2350 2000
Connection ~ 2900 2000
Connection ~ 2700 2300
Wire Wire Line
	2700 2300 2450 2300
Text Label 1150 2850 0    50   ~ 0
U1
Text Label 1150 2750 0    50   ~ 0
D1
Text Label 1150 2650 0    50   ~ 0
L1
Text Label 1150 2550 0    50   ~ 0
R1
Wire Wire Line
	1150 2850 1650 2850
Wire Wire Line
	1150 2750 1850 2750
Wire Wire Line
	1150 2650 2050 2650
Wire Wire Line
	1150 2550 2250 2550
$Comp
L power:+5V #PWR?
U 1 1
P 3500 1700
AR Path="/5F127084/620E2147" Ref="#PWR?"  Part="1" 
AR Path="/5F9FC91E/620E2147" Ref="#PWR?"  Part="1" 
AR Path="/5FD29386/620E2147" Ref="#PWR?"  Part="1" 
AR Path="/62040EBA/620E2147" Ref="#PWR?"  Part="1" 
F 0 "#PWR?" H 3500 1550 50  0001 C CNN
F 1 "+5V" H 3515 1873 50  0000 C CNN
F 2 "" H 3500 1700 50  0001 C CNN
F 3 "" H 3500 1700 50  0001 C CNN
	1    3500 1700
	-1   0    0    -1  
$EndComp
Wire Wire Line
	1750 1450 4250 1450
Wire Wire Line
	900  1900 1950 1900
Wire Wire Line
	900  1650 2150 1650
Wire Wire Line
	4300 2600 4750 2600
Wire Wire Line
	4300 2600 4300 3000
Wire Wire Line
	4300 3100 4300 3500
Wire Wire Line
	4000 3100 4300 3100
Wire Wire Line
	4250 5750 4700 5750
Wire Wire Line
	4250 5750 4250 6150
Wire Wire Line
	4250 6650 4250 6250
Wire Wire Line
	3950 6250 4250 6250
Text Notes 6350 6950 0    79   ~ 16
* BlueRetro "Parallel_2P_PP" firmware or configuration required.
$EndSCHEMATC
